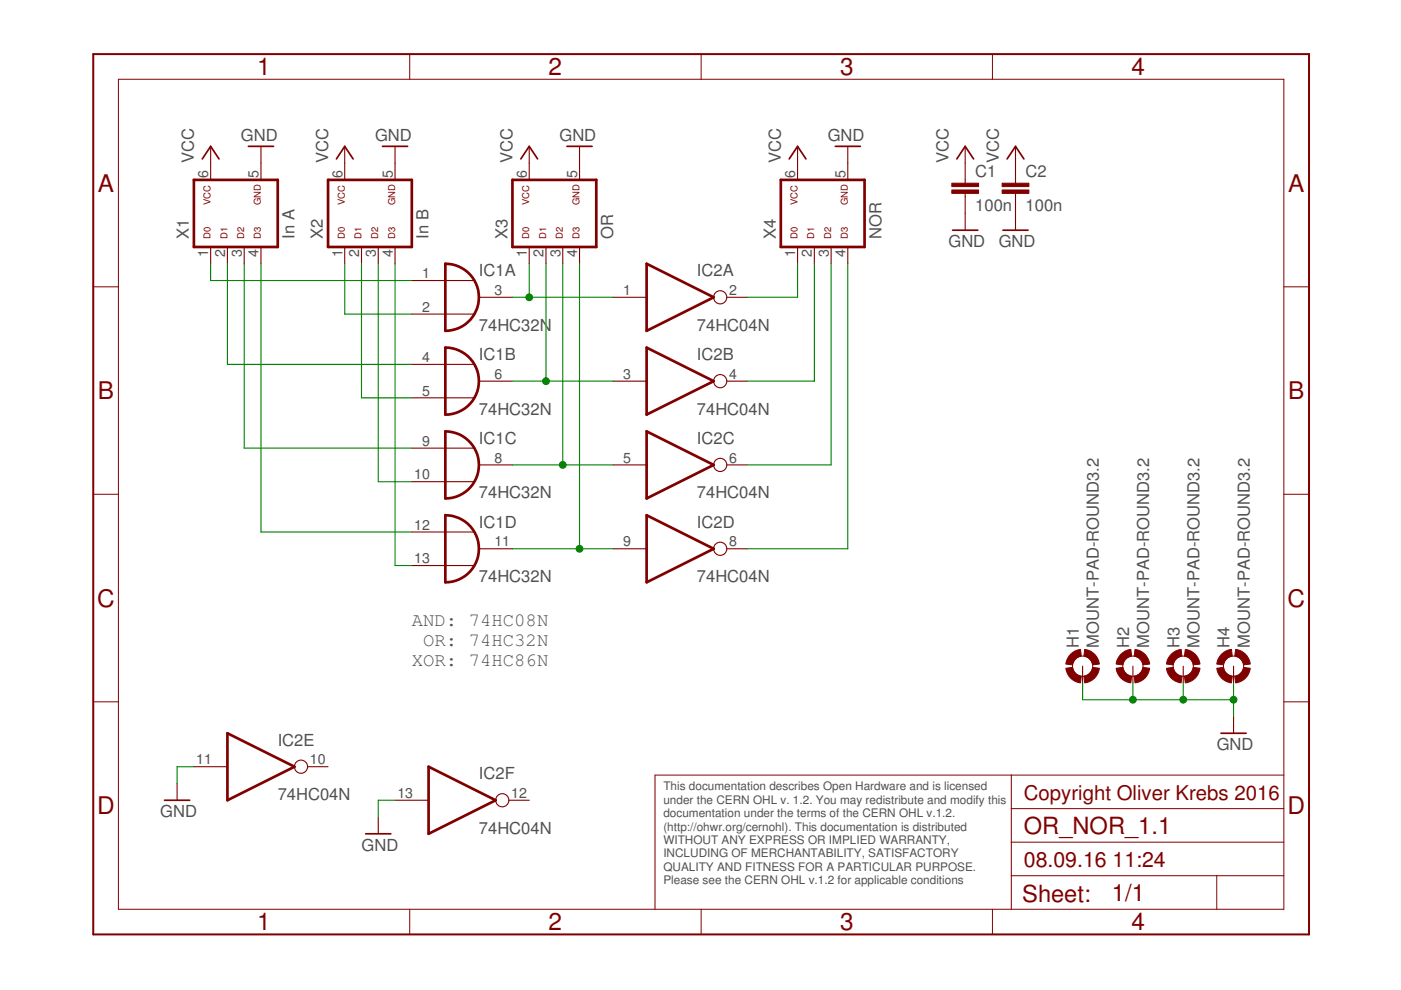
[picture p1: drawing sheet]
<?xml version="1.0" encoding="utf-8"?>
<!DOCTYPE eagle SYSTEM "eagle.dtd">
<eagle version="7.6.0">
<drawing>
<settings>
<setting alwaysvectorfont="no"/>
<setting verticaltext="up"/>
</settings>
<grid distance="0.1" unitdist="inch" unit="inch" style="lines" multiple="1" display="no" altdistance="0.01" altunitdist="inch" altunit="inch"/>
<schematic xreflabel="%F%N/%S.%C%R" xrefpart="/%S.%C%R">
<libraries>
<library name="74xx-eu">
<symbols>
<symbol name="7432">
<wire x1="-2.54" y1="5.08" x2="-2.54" y2="-5.08" width="0.4064" layer="94" curve="-180"/>
<wire x1="1.778" y1="2.54" x2="-2.54" y2="2.54" width="0.1524" layer="94"/>
<wire x1="1.778" y1="-2.54" x2="-2.54" y2="-2.54" width="0.1524" layer="94"/>
<wire x1="-2.54" y1="5.08" x2="-2.54" y2="-5.08" width="0.4064" layer="94"/>
<text x="2.54" y="3.175" size="1.778" layer="95">&gt;NAME</text>
<text x="2.54" y="-5.08" size="1.778" layer="96">&gt;VALUE</text>
<pin name="I0" x="-7.62" y="2.54" visible="pad" length="middle" direction="in" swaplevel="1"/>
<pin name="I1" x="-7.62" y="-2.54" visible="pad" length="middle" direction="in" swaplevel="1"/>
<pin name="O" x="7.62" y="0" visible="pad" length="middle" direction="out" rot="R180"/>
</symbol>
<symbol name="PWRN">
<text x="-0.635" y="-0.635" size="1.778" layer="95">&gt;NAME</text>
<text x="1.905" y="-5.842" size="1.27" layer="95" rot="R90">GND</text>
<text x="1.905" y="2.54" size="1.27" layer="95" rot="R90">VCC</text>
<pin name="GND" x="0" y="-7.62" visible="pad" length="middle" direction="pwr" rot="R90"/>
<pin name="VCC" x="0" y="7.62" visible="pad" length="middle" direction="pwr" rot="R270"/>
</symbol>
<symbol name="7404">
<wire x1="-5.08" y1="5.08" x2="5.08" y2="0" width="0.4064" layer="94"/>
<wire x1="5.08" y1="0" x2="-5.08" y2="-5.08" width="0.4064" layer="94"/>
<wire x1="-5.08" y1="-5.08" x2="-5.08" y2="5.08" width="0.4064" layer="94"/>
<text x="2.54" y="3.175" size="1.778" layer="95">&gt;NAME</text>
<text x="2.54" y="-5.08" size="1.778" layer="96">&gt;VALUE</text>
<pin name="I" x="-10.16" y="0" visible="pad" length="middle" direction="in"/>
<pin name="O" x="10.16" y="0" visible="pad" length="middle" direction="out" function="dot" rot="R180"/>
</symbol>
</symbols>
<devicesets>
<deviceset name="74*32" prefix="IC">
<gates>
<gate name="A" symbol="7432" x="15.24" y="5.08" swaplevel="1"/>
<gate name="B" symbol="7432" x="15.24" y="-10.16" swaplevel="1"/>
<gate name="C" symbol="7432" x="38.1" y="5.08" swaplevel="1"/>
<gate name="D" symbol="7432" x="38.1" y="-10.16" swaplevel="1"/>
<gate name="P" symbol="PWRN" x="-5.08" y="0" addlevel="request"/>
</gates>
<devices>
<device name="N" package="DIL14">
<connects>
<connect gate="A" pin="I0" pad="1"/>
<connect gate="A" pin="I1" pad="2"/>
<connect gate="A" pin="O" pad="3"/>
<connect gate="B" pin="I0" pad="4"/>
<connect gate="B" pin="I1" pad="5"/>
<connect gate="B" pin="O" pad="6"/>
<connect gate="C" pin="I0" pad="9"/>
<connect gate="C" pin="I1" pad="10"/>
<connect gate="C" pin="O" pad="8"/>
<connect gate="D" pin="I0" pad="12"/>
<connect gate="D" pin="I1" pad="13"/>
<connect gate="D" pin="O" pad="11"/>
<connect gate="P" pin="GND" pad="7"/>
<connect gate="P" pin="VCC" pad="14"/>
</connects>
<technologies>
<technology name=""/>
<technology name="AC"/>
<technology name="ACT"/>
<technology name="HC"/>
<technology name="HCT"/>
<technology name="LS"/>
<technology name="S"/>
</technologies>
</device>
<device name="D" package="SO14">
<connects>
<connect gate="A" pin="I0" pad="1"/>
<connect gate="A" pin="I1" pad="2"/>
<connect gate="A" pin="O" pad="3"/>
<connect gate="B" pin="I0" pad="4"/>
<connect gate="B" pin="I1" pad="5"/>
<connect gate="B" pin="O" pad="6"/>
<connect gate="C" pin="I0" pad="9"/>
<connect gate="C" pin="I1" pad="10"/>
<connect gate="C" pin="O" pad="8"/>
<connect gate="D" pin="I0" pad="12"/>
<connect gate="D" pin="I1" pad="13"/>
<connect gate="D" pin="O" pad="11"/>
<connect gate="P" pin="GND" pad="7"/>
<connect gate="P" pin="VCC" pad="14"/>
</connects>
<technologies>
<technology name=""/>
<technology name="AC"/>
<technology name="ACT"/>
<technology name="HC"/>
<technology name="HCT"/>
<technology name="LS"/>
<technology name="S"/>
</technologies>
</device>
<device name="FK" package="LCC20">
<connects>
<connect gate="A" pin="I0" pad="2"/>
<connect gate="A" pin="I1" pad="3"/>
<connect gate="A" pin="O" pad="4"/>
<connect gate="B" pin="I0" pad="6"/>
<connect gate="B" pin="I1" pad="8"/>
<connect gate="B" pin="O" pad="9"/>
<connect gate="C" pin="I0" pad="13"/>
<connect gate="C" pin="I1" pad="14"/>
<connect gate="C" pin="O" pad="12"/>
<connect gate="D" pin="I0" pad="18"/>
<connect gate="D" pin="I1" pad="19"/>
<connect gate="D" pin="O" pad="16"/>
<connect gate="P" pin="GND" pad="10"/>
<connect gate="P" pin="VCC" pad="20"/>
</connects>
<technologies>
<technology name=""/>
<technology name="AC"/>
<technology name="ACT"/>
<technology name="HC"/>
<technology name="HCT"/>
<technology name="LS"/>
<technology name="S"/>
</technologies>
</device>
</devices>
</deviceset>
<deviceset name="74*04" prefix="IC">
<gates>
<gate name="A" symbol="7404" x="17.78" y="0" swaplevel="1"/>
<gate name="B" symbol="7404" x="17.78" y="-12.7" swaplevel="1"/>
<gate name="C" symbol="7404" x="17.78" y="-25.4" swaplevel="1"/>
<gate name="D" symbol="7404" x="45.72" y="0" swaplevel="1"/>
<gate name="E" symbol="7404" x="45.72" y="-12.7" swaplevel="1"/>
<gate name="F" symbol="7404" x="45.72" y="-25.4" swaplevel="1"/>
<gate name="P" symbol="PWRN" x="-5.08" y="-10.16" addlevel="request"/>
</gates>
<devices>
<device name="N" package="DIL14">
<connects>
<connect gate="A" pin="I" pad="1"/>
<connect gate="A" pin="O" pad="2"/>
<connect gate="B" pin="I" pad="3"/>
<connect gate="B" pin="O" pad="4"/>
<connect gate="C" pin="I" pad="5"/>
<connect gate="C" pin="O" pad="6"/>
<connect gate="D" pin="I" pad="9"/>
<connect gate="D" pin="O" pad="8"/>
<connect gate="E" pin="I" pad="11"/>
<connect gate="E" pin="O" pad="10"/>
<connect gate="F" pin="I" pad="13"/>
<connect gate="F" pin="O" pad="12"/>
<connect gate="P" pin="GND" pad="7"/>
<connect gate="P" pin="VCC" pad="14"/>
</connects>
<technologies>
<technology name=""/>
<technology name="AC"/>
<technology name="ACT"/>
<technology name="ALS"/>
<technology name="AS"/>
<technology name="HC"/>
<technology name="HCT"/>
<technology name="LS"/>
<technology name="S"/>
</technologies>
</device>
<device name="D" package="SO14">
<connects>
<connect gate="A" pin="I" pad="1"/>
<connect gate="A" pin="O" pad="2"/>
<connect gate="B" pin="I" pad="3"/>
<connect gate="B" pin="O" pad="4"/>
<connect gate="C" pin="I" pad="5"/>
<connect gate="C" pin="O" pad="6"/>
<connect gate="D" pin="I" pad="9"/>
<connect gate="D" pin="O" pad="8"/>
<connect gate="E" pin="I" pad="11"/>
<connect gate="E" pin="O" pad="10"/>
<connect gate="F" pin="I" pad="13"/>
<connect gate="F" pin="O" pad="12"/>
<connect gate="P" pin="GND" pad="7"/>
<connect gate="P" pin="VCC" pad="14"/>
</connects>
<technologies>
<technology name=""/>
<technology name="AC"/>
<technology name="ACT"/>
<technology name="ALS"/>
<technology name="AS"/>
<technology name="HC"/>
<technology name="HCT"/>
<technology name="LS"/>
<technology name="S"/>
</technologies>
</device>
<device name="FK" package="LCC20">
<connects>
<connect gate="A" pin="I" pad="2"/>
<connect gate="A" pin="O" pad="3"/>
<connect gate="B" pin="I" pad="4"/>
<connect gate="B" pin="O" pad="6"/>
<connect gate="C" pin="I" pad="8"/>
<connect gate="C" pin="O" pad="9"/>
<connect gate="D" pin="I" pad="13"/>
<connect gate="D" pin="O" pad="12"/>
<connect gate="E" pin="I" pad="16"/>
<connect gate="E" pin="O" pad="14"/>
<connect gate="F" pin="I" pad="19"/>
<connect gate="F" pin="O" pad="18"/>
<connect gate="P" pin="GND" pad="10"/>
<connect gate="P" pin="VCC" pad="20"/>
</connects>
<technologies>
<technology name=""/>
<technology name="AC"/>
<technology name="ACT"/>
<technology name="HC"/>
<technology name="HCT"/>
<technology name="LS"/>
<technology name="S"/>
</technologies>
</device>
</devices>
</deviceset>
</devicesets>
</library>
<library name="supply1">
<symbols>
<symbol name="VCC">
<wire x1="1.27" y1="-1.905" x2="0" y2="0" width="0.254" layer="94"/>
<wire x1="0" y1="0" x2="-1.27" y2="-1.905" width="0.254" layer="94"/>
<text x="-2.54" y="-2.54" size="1.778" layer="96" rot="R90">&gt;VALUE</text>
<pin name="VCC" x="0" y="-2.54" visible="off" length="short" direction="sup" rot="R90"/>
</symbol>
<symbol name="GND">
<wire x1="-1.905" y1="0" x2="1.905" y2="0" width="0.254" layer="94"/>
<text x="-2.54" y="-2.54" size="1.778" layer="96">&gt;VALUE</text>
<pin name="GND" x="0" y="2.54" visible="off" length="short" direction="sup" rot="R270"/>
</symbol>
</symbols>
<devicesets>
<deviceset name="VCC" prefix="P+">
<gates>
<gate name="VCC" symbol="VCC" x="0" y="0"/>
</gates>
<devices>
<device name="">
<technologies>
<technology name=""/>
</technologies>
</device>
</devices>
</deviceset>
<deviceset name="GND" prefix="GND">
<gates>
<gate name="1" symbol="GND" x="0" y="0"/>
</gates>
<devices>
<device name="">
<technologies>
<technology name=""/>
</technologies>
</device>
</devices>
</deviceset>
</devicesets>
</library>
<library name="frames">
<symbols>
<symbol name="A5L-LOC">
<wire x1="85.09" y1="3.81" x2="85.09" y2="24.13" width="0.1016" layer="94"/>
<wire x1="85.09" y1="24.13" x2="139.065" y2="24.13" width="0.1016" layer="94"/>
<wire x1="139.065" y1="24.13" x2="180.34" y2="24.13" width="0.1016" layer="94"/>
<wire x1="170.18" y1="3.81" x2="170.18" y2="8.89" width="0.1016" layer="94"/>
<wire x1="170.18" y1="8.89" x2="180.34" y2="8.89" width="0.1016" layer="94"/>
<wire x1="170.18" y1="8.89" x2="139.065" y2="8.89" width="0.1016" layer="94"/>
<wire x1="139.065" y1="8.89" x2="139.065" y2="3.81" width="0.1016" layer="94"/>
<wire x1="139.065" y1="8.89" x2="139.065" y2="13.97" width="0.1016" layer="94"/>
<wire x1="139.065" y1="13.97" x2="180.34" y2="13.97" width="0.1016" layer="94"/>
<wire x1="139.065" y1="13.97" x2="139.065" y2="19.05" width="0.1016" layer="94"/>
<wire x1="139.065" y1="19.05" x2="180.34" y2="19.05" width="0.1016" layer="94"/>
<wire x1="139.065" y1="19.05" x2="139.065" y2="24.13" width="0.1016" layer="94"/>
<text x="140.97" y="15.24" size="2.54" layer="94">&gt;DRAWING_NAME</text>
<text x="140.97" y="10.16" size="2.286" layer="94">&gt;LAST_DATE_TIME</text>
<text x="154.305" y="5.08" size="2.54" layer="94">&gt;SHEET</text>
<text x="140.716" y="4.953" size="2.54" layer="94">Sheet:</text>
<frame x1="0" y1="0" x2="184.15" y2="133.35" columns="4" rows="4" layer="94"/>
</symbol>
</symbols>
<devicesets>
<deviceset name="DINA5_L" prefix="FRAME" uservalue="yes">
<gates>
<gate name="G$1" symbol="A5L-LOC" x="0" y="0"/>
</gates>
<devices>
<device name="">
<technologies>
<technology name=""/>
</technologies>
</device>
</devices>
</deviceset>
</devicesets>
</library>
<library name="01-my-con">
<symbols>
<symbol name="06DP">
<wire x1="5.08" y1="-7.62" x2="-5.08" y2="-7.62" width="0.4064" layer="94"/>
<wire x1="-5.08" y1="5.08" x2="-5.08" y2="-7.62" width="0.4064" layer="94"/>
<wire x1="5.08" y1="-7.62" x2="5.08" y2="5.08" width="0.4064" layer="94"/>
<wire x1="-5.08" y1="5.08" x2="5.08" y2="5.08" width="0.4064" layer="94"/>
<text x="-3.81" y="-10.16" size="1.778" layer="96">&gt;VALUE</text>
<text x="-3.81" y="5.842" size="1.778" layer="95">&gt;NAME</text>
<pin name="1" x="-7.62" y="2.54" visible="pad" length="short" direction="pas" swaplevel="1"/>
<pin name="2" x="-7.62" y="0" visible="pad" length="short" direction="pas" swaplevel="1"/>
<pin name="3" x="-7.62" y="-2.54" visible="pad" length="short" direction="pas" swaplevel="1"/>
<pin name="4" x="-7.62" y="-5.08" visible="pad" length="short" direction="pas" swaplevel="1"/>
<pin name="5" x="7.62" y="-5.08" visible="pad" length="short" direction="pas" swaplevel="1" rot="R180"/>
<pin name="6" x="7.62" y="2.54" visible="pad" length="short" direction="pas" swaplevel="1" rot="R180"/>
<text x="1.27" y="2.54" size="1.016" layer="94">VCC</text>
<text x="1.27" y="-5.08" size="1.016" layer="94">GND</text>
<text x="-3.81" y="2.54" size="1.016" layer="94">D0</text>
<text x="-3.81" y="-2.54" size="1.016" layer="94">D2</text>
<text x="-3.81" y="-5.08" size="1.016" layer="94">D3</text>
<text x="-3.81" y="0" size="1.016" layer="94">D1</text>
</symbol>
</symbols>
<devicesets>
<deviceset name="ML6D" prefix="SV" uservalue="yes">
<gates>
<gate name="G$1" symbol="06DP" x="0" y="0"/>
</gates>
<devices>
<device name="" package="ML-6">
<connects>
<connect gate="G$1" pin="1" pad="1"/>
<connect gate="G$1" pin="2" pad="2"/>
<connect gate="G$1" pin="3" pad="3"/>
<connect gate="G$1" pin="4" pad="4"/>
<connect gate="G$1" pin="5" pad="5"/>
<connect gate="G$1" pin="6" pad="6"/>
</connects>
<technologies>
<technology name=""/>
</technologies>
</device>
</devices>
</deviceset>
</devicesets>
</library>
<library name="holes">
<symbols>
<symbol name="MOUNT-PAD">
<wire x1="0.254" y1="2.032" x2="2.032" y2="0.254" width="1.016" layer="94" curve="-75.749967" cap="flat"/>
<wire x1="-2.032" y1="0.254" x2="-0.254" y2="2.032" width="1.016" layer="94" curve="-75.749967" cap="flat"/>
<wire x1="-2.032" y1="-0.254" x2="-0.254" y2="-2.032" width="1.016" layer="94" curve="75.749967" cap="flat"/>
<wire x1="0.254" y1="-2.032" x2="2.032" y2="-0.254" width="1.016" layer="94" curve="75.749967" cap="flat"/>
<circle x="0" y="0" radius="1.524" width="0.0508" layer="94"/>
<text x="2.794" y="0.5842" size="1.778" layer="95">&gt;NAME</text>
<text x="2.794" y="-2.4638" size="1.778" layer="96">&gt;VALUE</text>
<pin name="MOUNT" x="-2.54" y="0" visible="off" length="short" direction="pas"/>
</symbol>
</symbols>
<devicesets>
<deviceset name="MOUNT-PAD-ROUND" prefix="H">
<gates>
<gate name="G$1" symbol="MOUNT-PAD" x="0" y="0"/>
</gates>
<devices>
<device name="2.8" package="2,8-PAD">
<connects>
<connect gate="G$1" pin="MOUNT" pad="B2,8"/>
</connects>
<technologies>
<technology name=""/>
</technologies>
</device>
<device name="3.0" package="3,0-PAD">
<connects>
<connect gate="G$1" pin="MOUNT" pad="B3,0"/>
</connects>
<technologies>
<technology name=""/>
</technologies>
</device>
<device name="3.2" package="3,2-PAD">
<connects>
<connect gate="G$1" pin="MOUNT" pad="B3,2"/>
</connects>
<technologies>
<technology name=""/>
</technologies>
</device>
<device name="3.3" package="3,3-PAD">
<connects>
<connect gate="G$1" pin="MOUNT" pad="B3,3"/>
</connects>
<technologies>
<technology name=""/>
</technologies>
</device>
<device name="3.6" package="3,6-PAD">
<connects>
<connect gate="G$1" pin="MOUNT" pad="B3,6"/>
</connects>
<technologies>
<technology name=""/>
</technologies>
</device>
<device name="4.1" package="4,1-PAD">
<connects>
<connect gate="G$1" pin="MOUNT" pad="B4,1"/>
</connects>
<technologies>
<technology name=""/>
</technologies>
</device>
<device name="4.3" package="4,3-PAD">
<connects>
<connect gate="G$1" pin="MOUNT" pad="B4,3"/>
</connects>
<technologies>
<technology name=""/>
</technologies>
</device>
<device name="4.5" package="4,5-PAD">
<connects>
<connect gate="G$1" pin="MOUNT" pad="B4,5"/>
</connects>
<technologies>
<technology name=""/>
</technologies>
</device>
<device name="5.0" package="5,0-PAD">
<connects>
<connect gate="G$1" pin="MOUNT" pad="B5"/>
</connects>
<technologies>
<technology name=""/>
</technologies>
</device>
<device name="5.5" package="5,5-PAD">
<connects>
<connect gate="G$1" pin="MOUNT" pad="B5,5"/>
</connects>
<technologies>
<technology name=""/>
</technologies>
</device>
</devices>
</deviceset>
</devicesets>
</library>
<library name="01-my_rcl">
<symbols>
<symbol name="C-EU">
<wire x1="0" y1="0" x2="0" y2="-0.508" width="0.1524" layer="94"/>
<wire x1="0" y1="-2.54" x2="0" y2="-2.032" width="0.1524" layer="94"/>
<text x="1.524" y="0.381" size="1.778" layer="95">&gt;NAME</text>
<text x="1.524" y="-4.699" size="1.778" layer="96">&gt;VALUE</text>
<rectangle x1="-2.032" y1="-2.032" x2="2.032" y2="-1.524" layer="94"/>
<rectangle x1="-2.032" y1="-1.016" x2="2.032" y2="-0.508" layer="94"/>
<pin name="1" x="0" y="2.54" visible="off" length="short" direction="pas" swaplevel="1" rot="R270"/>
<pin name="2" x="0" y="-5.08" visible="off" length="short" direction="pas" swaplevel="1" rot="R90"/>
</symbol>
</symbols>
<devicesets>
<deviceset name="C-EU" prefix="C" uservalue="yes">
<gates>
<gate name="G$1" symbol="C-EU" x="0" y="0"/>
</gates>
<devices>
<device name="C0402" package="C0402">
<connects>
<connect gate="G$1" pin="1" pad="1"/>
<connect gate="G$1" pin="2" pad="2"/>
</connects>
<technologies>
<technology name=""/>
</technologies>
</device>
<device name="C0504" package="C0504">
<connects>
<connect gate="G$1" pin="1" pad="1"/>
<connect gate="G$1" pin="2" pad="2"/>
</connects>
<technologies>
<technology name=""/>
</technologies>
</device>
<device name="C0603" package="C0603">
<connects>
<connect gate="G$1" pin="1" pad="1"/>
<connect gate="G$1" pin="2" pad="2"/>
</connects>
<technologies>
<technology name=""/>
</technologies>
</device>
<device name="C0805" package="C0805">
<connects>
<connect gate="G$1" pin="1" pad="1"/>
<connect gate="G$1" pin="2" pad="2"/>
</connects>
<technologies>
<technology name=""/>
</technologies>
</device>
<device name="C1005" package="C1005">
<connects>
<connect gate="G$1" pin="1" pad="1"/>
<connect gate="G$1" pin="2" pad="2"/>
</connects>
<technologies>
<technology name=""/>
</technologies>
</device>
<device name="C1206" package="C1206">
<connects>
<connect gate="G$1" pin="1" pad="1"/>
<connect gate="G$1" pin="2" pad="2"/>
</connects>
<technologies>
<technology name=""/>
</technologies>
</device>
<device name="C1210" package="C1210">
<connects>
<connect gate="G$1" pin="1" pad="1"/>
<connect gate="G$1" pin="2" pad="2"/>
</connects>
<technologies>
<technology name=""/>
</technologies>
</device>
<device name="C1310" package="C1310">
<connects>
<connect gate="G$1" pin="1" pad="1"/>
<connect gate="G$1" pin="2" pad="2"/>
</connects>
<technologies>
<technology name=""/>
</technologies>
</device>
<device name="C1608" package="C1608">
<connects>
<connect gate="G$1" pin="1" pad="1"/>
<connect gate="G$1" pin="2" pad="2"/>
</connects>
<technologies>
<technology name=""/>
</technologies>
</device>
<device name="C1812" package="C1812">
<connects>
<connect gate="G$1" pin="1" pad="1"/>
<connect gate="G$1" pin="2" pad="2"/>
</connects>
<technologies>
<technology name=""/>
</technologies>
</device>
<device name="C1825" package="C1825">
<connects>
<connect gate="G$1" pin="1" pad="1"/>
<connect gate="G$1" pin="2" pad="2"/>
</connects>
<technologies>
<technology name=""/>
</technologies>
</device>
<device name="C2012" package="C2012">
<connects>
<connect gate="G$1" pin="1" pad="1"/>
<connect gate="G$1" pin="2" pad="2"/>
</connects>
<technologies>
<technology name=""/>
</technologies>
</device>
<device name="C3216" package="C3216">
<connects>
<connect gate="G$1" pin="1" pad="1"/>
<connect gate="G$1" pin="2" pad="2"/>
</connects>
<technologies>
<technology name=""/>
</technologies>
</device>
<device name="C3225" package="C3225">
<connects>
<connect gate="G$1" pin="1" pad="1"/>
<connect gate="G$1" pin="2" pad="2"/>
</connects>
<technologies>
<technology name=""/>
</technologies>
</device>
<device name="C4532" package="C4532">
<connects>
<connect gate="G$1" pin="1" pad="1"/>
<connect gate="G$1" pin="2" pad="2"/>
</connects>
<technologies>
<technology name=""/>
</technologies>
</device>
<device name="C4564" package="C4564">
<connects>
<connect gate="G$1" pin="1" pad="1"/>
<connect gate="G$1" pin="2" pad="2"/>
</connects>
<technologies>
<technology name=""/>
</technologies>
</device>
<device name="025-024X044" package="C025-024X044">
<connects>
<connect gate="G$1" pin="1" pad="1"/>
<connect gate="G$1" pin="2" pad="2"/>
</connects>
<technologies>
<technology name=""/>
</technologies>
</device>
<device name="025-025X050" package="C025-025X050">
<connects>
<connect gate="G$1" pin="1" pad="1"/>
<connect gate="G$1" pin="2" pad="2"/>
</connects>
<technologies>
<technology name=""/>
</technologies>
</device>
<device name="025-030X050" package="C025-030X050">
<connects>
<connect gate="G$1" pin="1" pad="1"/>
<connect gate="G$1" pin="2" pad="2"/>
</connects>
<technologies>
<technology name=""/>
</technologies>
</device>
<device name="025-040X050" package="C025-040X050">
<connects>
<connect gate="G$1" pin="1" pad="1"/>
<connect gate="G$1" pin="2" pad="2"/>
</connects>
<technologies>
<technology name=""/>
</technologies>
</device>
<device name="025-050X050" package="C025-050X050">
<connects>
<connect gate="G$1" pin="1" pad="1"/>
<connect gate="G$1" pin="2" pad="2"/>
</connects>
<technologies>
<technology name=""/>
</technologies>
</device>
<device name="025-060X050" package="C025-060X050">
<connects>
<connect gate="G$1" pin="1" pad="1"/>
<connect gate="G$1" pin="2" pad="2"/>
</connects>
<technologies>
<technology name=""/>
</technologies>
</device>
<device name="C025_050-024X070" package="C025_050-024X070">
<connects>
<connect gate="G$1" pin="1" pad="1"/>
<connect gate="G$1" pin="2" pad="2"/>
</connects>
<technologies>
<technology name=""/>
</technologies>
</device>
<device name="025_050-025X075" package="C025_050-025X075">
<connects>
<connect gate="G$1" pin="1" pad="1"/>
<connect gate="G$1" pin="2" pad="2"/>
</connects>
<technologies>
<technology name=""/>
</technologies>
</device>
<device name="025_050-035X075" package="C025_050-035X075">
<connects>
<connect gate="G$1" pin="1" pad="1"/>
<connect gate="G$1" pin="2" pad="2"/>
</connects>
<technologies>
<technology name=""/>
</technologies>
</device>
<device name="025_050-045X075" package="C025_050-045X075">
<connects>
<connect gate="G$1" pin="1" pad="1"/>
<connect gate="G$1" pin="2" pad="2"/>
</connects>
<technologies>
<technology name=""/>
</technologies>
</device>
<device name="025_050-055X075" package="C025_050-055X075">
<connects>
<connect gate="G$1" pin="1" pad="1"/>
<connect gate="G$1" pin="2" pad="2"/>
</connects>
<technologies>
<technology name=""/>
</technologies>
</device>
<device name="050-024X044" package="C050-024X044">
<connects>
<connect gate="G$1" pin="1" pad="1"/>
<connect gate="G$1" pin="2" pad="2"/>
</connects>
<technologies>
<technology name=""/>
</technologies>
</device>
<device name="050-025X075" package="C050-025X075">
<connects>
<connect gate="G$1" pin="1" pad="1"/>
<connect gate="G$1" pin="2" pad="2"/>
</connects>
<technologies>
<technology name=""/>
</technologies>
</device>
<device name="050-045X075" package="C050-045X075">
<connects>
<connect gate="G$1" pin="1" pad="1"/>
<connect gate="G$1" pin="2" pad="2"/>
</connects>
<technologies>
<technology name=""/>
</technologies>
</device>
<device name="050-030X075" package="C050-030X075">
<connects>
<connect gate="G$1" pin="1" pad="1"/>
<connect gate="G$1" pin="2" pad="2"/>
</connects>
<technologies>
<technology name=""/>
</technologies>
</device>
<device name="050-050X075" package="C050-050X075">
<connects>
<connect gate="G$1" pin="1" pad="1"/>
<connect gate="G$1" pin="2" pad="2"/>
</connects>
<technologies>
<technology name=""/>
</technologies>
</device>
<device name="050-055X075" package="C050-055X075">
<connects>
<connect gate="G$1" pin="1" pad="1"/>
<connect gate="G$1" pin="2" pad="2"/>
</connects>
<technologies>
<technology name=""/>
</technologies>
</device>
<device name="050-075X075" package="C050-075X075">
<connects>
<connect gate="G$1" pin="1" pad="1"/>
<connect gate="G$1" pin="2" pad="2"/>
</connects>
<technologies>
<technology name=""/>
</technologies>
</device>
<device name="050H075X075" package="C050H075X075">
<connects>
<connect gate="G$1" pin="1" pad="1"/>
<connect gate="G$1" pin="2" pad="2"/>
</connects>
<technologies>
<technology name=""/>
</technologies>
</device>
<device name="075-032X103" package="C075-032X103">
<connects>
<connect gate="G$1" pin="1" pad="1"/>
<connect gate="G$1" pin="2" pad="2"/>
</connects>
<technologies>
<technology name=""/>
</technologies>
</device>
<device name="075-042X103" package="C075-042X103">
<connects>
<connect gate="G$1" pin="1" pad="1"/>
<connect gate="G$1" pin="2" pad="2"/>
</connects>
<technologies>
<technology name=""/>
</technologies>
</device>
<device name="075-052X106" package="C075-052X106">
<connects>
<connect gate="G$1" pin="1" pad="1"/>
<connect gate="G$1" pin="2" pad="2"/>
</connects>
<technologies>
<technology name=""/>
</technologies>
</device>
<device name="102-043X133" package="C102-043X133">
<connects>
<connect gate="G$1" pin="1" pad="1"/>
<connect gate="G$1" pin="2" pad="2"/>
</connects>
<technologies>
<technology name=""/>
</technologies>
</device>
<device name="102-054X133" package="C102-054X133">
<connects>
<connect gate="G$1" pin="1" pad="1"/>
<connect gate="G$1" pin="2" pad="2"/>
</connects>
<technologies>
<technology name=""/>
</technologies>
</device>
<device name="102-064X133" package="C102-064X133">
<connects>
<connect gate="G$1" pin="1" pad="1"/>
<connect gate="G$1" pin="2" pad="2"/>
</connects>
<technologies>
<technology name=""/>
</technologies>
</device>
<device name="102_152-062X184" package="C102_152-062X184">
<connects>
<connect gate="G$1" pin="1" pad="1"/>
<connect gate="G$1" pin="2" pad="2"/>
</connects>
<technologies>
<technology name=""/>
</technologies>
</device>
<device name="150-054X183" package="C150-054X183">
<connects>
<connect gate="G$1" pin="1" pad="1"/>
<connect gate="G$1" pin="2" pad="2"/>
</connects>
<technologies>
<technology name=""/>
</technologies>
</device>
<device name="150-064X183" package="C150-064X183">
<connects>
<connect gate="G$1" pin="1" pad="1"/>
<connect gate="G$1" pin="2" pad="2"/>
</connects>
<technologies>
<technology name=""/>
</technologies>
</device>
<device name="150-072X183" package="C150-072X183">
<connects>
<connect gate="G$1" pin="1" pad="1"/>
<connect gate="G$1" pin="2" pad="2"/>
</connects>
<technologies>
<technology name=""/>
</technologies>
</device>
<device name="150-084X183" package="C150-084X183">
<connects>
<connect gate="G$1" pin="1" pad="1"/>
<connect gate="G$1" pin="2" pad="2"/>
</connects>
<technologies>
<technology name=""/>
</technologies>
</device>
<device name="150-091X182" package="C150-091X182">
<connects>
<connect gate="G$1" pin="1" pad="1"/>
<connect gate="G$1" pin="2" pad="2"/>
</connects>
<technologies>
<technology name=""/>
</technologies>
</device>
<device name="225-062X268" package="C225-062X268">
<connects>
<connect gate="G$1" pin="1" pad="1"/>
<connect gate="G$1" pin="2" pad="2"/>
</connects>
<technologies>
<technology name=""/>
</technologies>
</device>
<device name="225-074X268" package="C225-074X268">
<connects>
<connect gate="G$1" pin="1" pad="1"/>
<connect gate="G$1" pin="2" pad="2"/>
</connects>
<technologies>
<technology name=""/>
</technologies>
</device>
<device name="225-087X268" package="C225-087X268">
<connects>
<connect gate="G$1" pin="1" pad="1"/>
<connect gate="G$1" pin="2" pad="2"/>
</connects>
<technologies>
<technology name=""/>
</technologies>
</device>
<device name="225-108X268" package="C225-108X268">
<connects>
<connect gate="G$1" pin="1" pad="1"/>
<connect gate="G$1" pin="2" pad="2"/>
</connects>
<technologies>
<technology name=""/>
</technologies>
</device>
<device name="225-113X268" package="C225-113X268">
<connects>
<connect gate="G$1" pin="1" pad="1"/>
<connect gate="G$1" pin="2" pad="2"/>
</connects>
<technologies>
<technology name=""/>
</technologies>
</device>
<device name="275-093X316" package="C275-093X316">
<connects>
<connect gate="G$1" pin="1" pad="1"/>
<connect gate="G$1" pin="2" pad="2"/>
</connects>
<technologies>
<technology name=""/>
</technologies>
</device>
<device name="275-113X316" package="C275-113X316">
<connects>
<connect gate="G$1" pin="1" pad="1"/>
<connect gate="G$1" pin="2" pad="2"/>
</connects>
<technologies>
<technology name=""/>
</technologies>
</device>
<device name="275-134X316" package="C275-134X316">
<connects>
<connect gate="G$1" pin="1" pad="1"/>
<connect gate="G$1" pin="2" pad="2"/>
</connects>
<technologies>
<technology name=""/>
</technologies>
</device>
<device name="275-205X316" package="C275-205X316">
<connects>
<connect gate="G$1" pin="1" pad="1"/>
<connect gate="G$1" pin="2" pad="2"/>
</connects>
<technologies>
<technology name=""/>
</technologies>
</device>
<device name="325-137X374" package="C325-137X374">
<connects>
<connect gate="G$1" pin="1" pad="1"/>
<connect gate="G$1" pin="2" pad="2"/>
</connects>
<technologies>
<technology name=""/>
</technologies>
</device>
<device name="325-162X374" package="C325-162X374">
<connects>
<connect gate="G$1" pin="1" pad="1"/>
<connect gate="G$1" pin="2" pad="2"/>
</connects>
<technologies>
<technology name=""/>
</technologies>
</device>
<device name="325-182X374" package="C325-182X374">
<connects>
<connect gate="G$1" pin="1" pad="1"/>
<connect gate="G$1" pin="2" pad="2"/>
</connects>
<technologies>
<technology name=""/>
</technologies>
</device>
<device name="375-192X418" package="C375-192X418">
<connects>
<connect gate="G$1" pin="1" pad="1"/>
<connect gate="G$1" pin="2" pad="2"/>
</connects>
<technologies>
<technology name=""/>
</technologies>
</device>
<device name="375-203X418" package="C375-203X418">
<connects>
<connect gate="G$1" pin="1" pad="1"/>
<connect gate="G$1" pin="2" pad="2"/>
</connects>
<technologies>
<technology name=""/>
</technologies>
</device>
<device name="050-035X075" package="C050-035X075">
<connects>
<connect gate="G$1" pin="1" pad="1"/>
<connect gate="G$1" pin="2" pad="2"/>
</connects>
<technologies>
<technology name=""/>
</technologies>
</device>
<device name="375-155X418" package="C375-155X418">
<connects>
<connect gate="G$1" pin="1" pad="1"/>
<connect gate="G$1" pin="2" pad="2"/>
</connects>
<technologies>
<technology name=""/>
</technologies>
</device>
<device name="075-063X106" package="C075-063X106">
<connects>
<connect gate="G$1" pin="1" pad="1"/>
<connect gate="G$1" pin="2" pad="2"/>
</connects>
<technologies>
<technology name=""/>
</technologies>
</device>
<device name="275-154X316" package="C275-154X316">
<connects>
<connect gate="G$1" pin="1" pad="1"/>
<connect gate="G$1" pin="2" pad="2"/>
</connects>
<technologies>
<technology name=""/>
</technologies>
</device>
<device name="275-173X316" package="C275-173X316">
<connects>
<connect gate="G$1" pin="1" pad="1"/>
<connect gate="G$1" pin="2" pad="2"/>
</connects>
<technologies>
<technology name=""/>
</technologies>
</device>
<device name="C0402K" package="C0402K">
<connects>
<connect gate="G$1" pin="1" pad="1"/>
<connect gate="G$1" pin="2" pad="2"/>
</connects>
<technologies>
<technology name=""/>
</technologies>
</device>
<device name="C0603K" package="C0603K">
<connects>
<connect gate="G$1" pin="1" pad="1"/>
<connect gate="G$1" pin="2" pad="2"/>
</connects>
<technologies>
<technology name=""/>
</technologies>
</device>
<device name="C0805K" package="C0805K">
<connects>
<connect gate="G$1" pin="1" pad="1"/>
<connect gate="G$1" pin="2" pad="2"/>
</connects>
<technologies>
<technology name=""/>
</technologies>
</device>
<device name="C1206K" package="C1206K">
<connects>
<connect gate="G$1" pin="1" pad="1"/>
<connect gate="G$1" pin="2" pad="2"/>
</connects>
<technologies>
<technology name=""/>
</technologies>
</device>
<device name="C1210K" package="C1210K">
<connects>
<connect gate="G$1" pin="1" pad="1"/>
<connect gate="G$1" pin="2" pad="2"/>
</connects>
<technologies>
<technology name=""/>
</technologies>
</device>
<device name="C1812K" package="C1812K">
<connects>
<connect gate="G$1" pin="1" pad="1"/>
<connect gate="G$1" pin="2" pad="2"/>
</connects>
<technologies>
<technology name=""/>
</technologies>
</device>
<device name="C1825K" package="C1825K">
<connects>
<connect gate="G$1" pin="1" pad="1"/>
<connect gate="G$1" pin="2" pad="2"/>
</connects>
<technologies>
<technology name=""/>
</technologies>
</device>
<device name="C2220K" package="C2220K">
<connects>
<connect gate="G$1" pin="1" pad="1"/>
<connect gate="G$1" pin="2" pad="2"/>
</connects>
<technologies>
<technology name=""/>
</technologies>
</device>
<device name="C2225K" package="C2225K">
<connects>
<connect gate="G$1" pin="1" pad="1"/>
<connect gate="G$1" pin="2" pad="2"/>
</connects>
<technologies>
<technology name=""/>
</technologies>
</device>
<device name="HPC0201" package="HPC0201">
<connects>
<connect gate="G$1" pin="1" pad="1"/>
<connect gate="G$1" pin="2" pad="2"/>
</connects>
<technologies>
<technology name=""/>
</technologies>
</device>
<device name="C0201" package="C0201">
<connects>
<connect gate="G$1" pin="1" pad="1"/>
<connect gate="G$1" pin="2" pad="2"/>
</connects>
<technologies>
<technology name=""/>
</technologies>
</device>
<device name="C1808" package="C1808">
<connects>
<connect gate="G$1" pin="1" pad="1"/>
<connect gate="G$1" pin="2" pad="2"/>
</connects>
<technologies>
<technology name=""/>
</technologies>
</device>
<device name="C3640" package="C3640">
<connects>
<connect gate="G$1" pin="1" pad="1"/>
<connect gate="G$1" pin="2" pad="2"/>
</connects>
<technologies>
<technology name=""/>
</technologies>
</device>
</devices>
</deviceset>
</devicesets>
</library>
</libraries>
<attributes>
</attributes>
<variantdefs>
</variantdefs>
<classes>
<class number="0" name="default" width="0" drill="0">
</class>
</classes>
<parts>
<part name="IC1" library="74xx-eu" deviceset="74*32" device="N" technology="HC"/>
<part name="X1" library="01-my-con" deviceset="ML6D" device="" value="In A"/>
<part name="X2" library="01-my-con" deviceset="ML6D" device="" value="In B"/>
<part name="X3" library="01-my-con" deviceset="ML6D" device="" value="OR"/>
<part name="X4" library="01-my-con" deviceset="ML6D" device="" value="NOR"/>
<part name="P+1" library="supply1" deviceset="VCC" device=""/>
<part name="P+2" library="supply1" deviceset="VCC" device=""/>
<part name="GND1" library="supply1" deviceset="GND" device=""/>
<part name="GND2" library="supply1" deviceset="GND" device=""/>
<part name="GND3" library="supply1" deviceset="GND" device=""/>
<part name="GND4" library="supply1" deviceset="GND" device=""/>
<part name="P+3" library="supply1" deviceset="VCC" device=""/>
<part name="P+4" library="supply1" deviceset="VCC" device=""/>
<part name="IC2" library="74xx-eu" deviceset="74*04" device="N" technology="HC"/>
<part name="GND5" library="supply1" deviceset="GND" device=""/>
<part name="GND6" library="supply1" deviceset="GND" device=""/>
<part name="H1" library="holes" deviceset="MOUNT-PAD-ROUND" device="3.2"/>
<part name="H2" library="holes" deviceset="MOUNT-PAD-ROUND" device="3.2"/>
<part name="H3" library="holes" deviceset="MOUNT-PAD-ROUND" device="3.2"/>
<part name="H4" library="holes" deviceset="MOUNT-PAD-ROUND" device="3.2"/>
<part name="GND8" library="supply1" deviceset="GND" device=""/>
<part name="C1" library="01-my_rcl" deviceset="C-EU" device="050-025X075" value="100n"/>
<part name="C2" library="01-my_rcl" deviceset="C-EU" device="050-025X075" value="100n"/>
<part name="GND7" library="supply1" deviceset="GND" device=""/>
<part name="GND9" library="supply1" deviceset="GND" device=""/>
<part name="P+5" library="supply1" deviceset="VCC" device=""/>
<part name="P+6" library="supply1" deviceset="VCC" device=""/>
<part name="FRAME2" library="frames" deviceset="DINA5_L" device=""/>
</parts>
<sheets>
<sheet>
<plain>
<text x="48.26" y="40.64" size="2.032" layer="97" font="fixed">AND: 74HC08N
 OR: 74HC32N
XOR: 74HC86N</text>
<text x="86.36" y="7.62" size="1.27" layer="97" distance="60">This documentation describes Open Hardware and is licensed 
under the CERN OHL v. 1.2. You may redistribute and modify this 
documentation under the terms of the CERN OHL v.1.2. 
(http://ohwr.org/cernohl). This documentation is distributed
WITHOUT ANY EXPRESS OR IMPLIED WARRANTY, 
INCLUDING OF MERCHANTABILITY, SATISFACTORY 
QUALITY AND FITNESS FOR A PARTICULAR PURPOSE. 
Please see the CERN OHL v.1.2 for applicable conditions</text>
<text x="140.97" y="20.32" size="2.1844" layer="94" distance="60">Copyright Oliver Krebs 2016</text>
</plain>
<instances>
<instance part="IC1" gate="A" x="55.88" y="96.52"/>
<instance part="IC1" gate="B" x="55.88" y="83.82"/>
<instance part="IC1" gate="C" x="55.88" y="71.12"/>
<instance part="IC1" gate="D" x="55.88" y="58.42"/>
<instance part="X1" gate="G$1" x="20.32" y="109.22" rot="R90"/>
<instance part="X2" gate="G$1" x="40.64" y="109.22" rot="R90"/>
<instance part="X3" gate="G$1" x="68.58" y="109.22" rot="R90"/>
<instance part="X4" gate="G$1" x="109.22" y="109.22" rot="R90"/>
<instance part="P+1" gate="VCC" x="17.78" y="119.38"/>
<instance part="P+2" gate="VCC" x="38.1" y="119.38"/>
<instance part="GND1" gate="1" x="25.4" y="119.38" rot="R180"/>
<instance part="GND2" gate="1" x="45.72" y="119.38" rot="R180"/>
<instance part="GND3" gate="1" x="114.3" y="119.38" rot="R180"/>
<instance part="GND4" gate="1" x="73.66" y="119.38" rot="R180"/>
<instance part="P+3" gate="VCC" x="66.04" y="119.38"/>
<instance part="P+4" gate="VCC" x="106.68" y="119.38"/>
<instance part="IC2" gate="A" x="88.9" y="96.52"/>
<instance part="IC2" gate="B" x="88.9" y="83.82"/>
<instance part="IC2" gate="C" x="88.9" y="71.12"/>
<instance part="IC2" gate="D" x="88.9" y="58.42"/>
<instance part="IC2" gate="E" x="25.4" y="25.4"/>
<instance part="IC2" gate="F" x="55.88" y="20.32"/>
<instance part="GND5" gate="1" x="12.7" y="20.32"/>
<instance part="GND6" gate="1" x="43.18" y="15.24"/>
<instance part="H1" gate="G$1" x="149.86" y="40.64" rot="R90"/>
<instance part="H2" gate="G$1" x="157.48" y="40.64" rot="R90"/>
<instance part="H3" gate="G$1" x="165.1" y="40.64" rot="R90"/>
<instance part="H4" gate="G$1" x="172.72" y="40.64" rot="R90"/>
<instance part="GND8" gate="1" x="172.72" y="30.48"/>
<instance part="C1" gate="G$1" x="132.08" y="114.3"/>
<instance part="C2" gate="G$1" x="139.7" y="114.3"/>
<instance part="GND7" gate="1" x="139.7" y="106.68"/>
<instance part="GND9" gate="1" x="132.08" y="106.68"/>
<instance part="P+5" gate="VCC" x="132.08" y="119.38"/>
<instance part="P+6" gate="VCC" x="139.7" y="119.38"/>
<instance part="FRAME2" gate="G$1" x="0" y="0"/>
</instances>
<busses>
</busses>
<nets>
<net name="VCC" class="0">
<segment>
<pinref part="X1" gate="G$1" pin="6"/>
<pinref part="P+1" gate="VCC" pin="VCC"/>
</segment>
<segment>
<pinref part="X2" gate="G$1" pin="6"/>
<pinref part="P+2" gate="VCC" pin="VCC"/>
</segment>
<segment>
<pinref part="X3" gate="G$1" pin="6"/>
<pinref part="P+3" gate="VCC" pin="VCC"/>
</segment>
<segment>
<pinref part="X4" gate="G$1" pin="6"/>
<pinref part="P+4" gate="VCC" pin="VCC"/>
</segment>
<segment>
<pinref part="C1" gate="G$1" pin="1"/>
<pinref part="P+5" gate="VCC" pin="VCC"/>
</segment>
<segment>
<pinref part="C2" gate="G$1" pin="1"/>
<pinref part="P+6" gate="VCC" pin="VCC"/>
</segment>
</net>
<net name="GND" class="0">
<segment>
<pinref part="X1" gate="G$1" pin="5"/>
<pinref part="GND1" gate="1" pin="GND"/>
</segment>
<segment>
<pinref part="X2" gate="G$1" pin="5"/>
<pinref part="GND2" gate="1" pin="GND"/>
</segment>
<segment>
<pinref part="X4" gate="G$1" pin="5"/>
<pinref part="GND3" gate="1" pin="GND"/>
</segment>
<segment>
<pinref part="X3" gate="G$1" pin="5"/>
<pinref part="GND4" gate="1" pin="GND"/>
</segment>
<segment>
<pinref part="IC2" gate="E" pin="I"/>
<pinref part="GND5" gate="1" pin="GND"/>
<wire x1="15.24" y1="25.4" x2="12.7" y2="25.4" width="0.1524" layer="91"/>
<wire x1="12.7" y1="25.4" x2="12.7" y2="22.86" width="0.1524" layer="91"/>
</segment>
<segment>
<pinref part="IC2" gate="F" pin="I"/>
<pinref part="GND6" gate="1" pin="GND"/>
<wire x1="45.72" y1="20.32" x2="43.18" y2="20.32" width="0.1524" layer="91"/>
<wire x1="43.18" y1="20.32" x2="43.18" y2="17.78" width="0.1524" layer="91"/>
</segment>
<segment>
<pinref part="GND8" gate="1" pin="GND"/>
<pinref part="H4" gate="G$1" pin="MOUNT"/>
<wire x1="172.72" y1="33.02" x2="172.72" y2="35.56" width="0.1524" layer="91"/>
<pinref part="H3" gate="G$1" pin="MOUNT"/>
<wire x1="172.72" y1="35.56" x2="172.72" y2="38.1" width="0.1524" layer="91"/>
<wire x1="172.72" y1="35.56" x2="165.1" y2="35.56" width="0.1524" layer="91"/>
<wire x1="165.1" y1="35.56" x2="165.1" y2="38.1" width="0.1524" layer="91"/>
<junction x="172.72" y="35.56"/>
<pinref part="H2" gate="G$1" pin="MOUNT"/>
<wire x1="165.1" y1="35.56" x2="157.48" y2="35.56" width="0.1524" layer="91"/>
<wire x1="157.48" y1="35.56" x2="157.48" y2="38.1" width="0.1524" layer="91"/>
<junction x="165.1" y="35.56"/>
<pinref part="H1" gate="G$1" pin="MOUNT"/>
<wire x1="157.48" y1="35.56" x2="149.86" y2="35.56" width="0.1524" layer="91"/>
<wire x1="149.86" y1="35.56" x2="149.86" y2="38.1" width="0.1524" layer="91"/>
<junction x="157.48" y="35.56"/>
</segment>
<segment>
<pinref part="C2" gate="G$1" pin="2"/>
<pinref part="GND7" gate="1" pin="GND"/>
</segment>
<segment>
<pinref part="C1" gate="G$1" pin="2"/>
<pinref part="GND9" gate="1" pin="GND"/>
</segment>
</net>
<net name="N$1" class="0">
<segment>
<pinref part="IC1" gate="A" pin="O"/>
<pinref part="X3" gate="G$1" pin="1"/>
<wire x1="63.5" y1="96.52" x2="66.04" y2="96.52" width="0.1524" layer="91"/>
<wire x1="66.04" y1="96.52" x2="66.04" y2="101.6" width="0.1524" layer="91"/>
<pinref part="IC2" gate="A" pin="I"/>
<wire x1="78.74" y1="96.52" x2="66.04" y2="96.52" width="0.1524" layer="91"/>
<junction x="66.04" y="96.52"/>
</segment>
</net>
<net name="N$2" class="0">
<segment>
<pinref part="IC1" gate="B" pin="O"/>
<pinref part="X3" gate="G$1" pin="2"/>
<wire x1="63.5" y1="83.82" x2="68.58" y2="83.82" width="0.1524" layer="91"/>
<wire x1="68.58" y1="83.82" x2="68.58" y2="101.6" width="0.1524" layer="91"/>
<pinref part="IC2" gate="B" pin="I"/>
<wire x1="78.74" y1="83.82" x2="68.58" y2="83.82" width="0.1524" layer="91"/>
<junction x="68.58" y="83.82"/>
</segment>
</net>
<net name="N$3" class="0">
<segment>
<pinref part="IC1" gate="C" pin="O"/>
<wire x1="63.5" y1="71.12" x2="71.12" y2="71.12" width="0.1524" layer="91"/>
<wire x1="71.12" y1="71.12" x2="71.12" y2="101.6" width="0.1524" layer="91"/>
<pinref part="X3" gate="G$1" pin="3"/>
<pinref part="IC2" gate="C" pin="I"/>
<wire x1="78.74" y1="71.12" x2="71.12" y2="71.12" width="0.1524" layer="91"/>
<junction x="71.12" y="71.12"/>
</segment>
</net>
<net name="N$4" class="0">
<segment>
<pinref part="X3" gate="G$1" pin="4"/>
<wire x1="73.66" y1="101.6" x2="73.66" y2="58.42" width="0.1524" layer="91"/>
<pinref part="IC1" gate="D" pin="O"/>
<pinref part="IC2" gate="D" pin="I"/>
<wire x1="73.66" y1="58.42" x2="63.5" y2="58.42" width="0.1524" layer="91"/>
<wire x1="78.74" y1="58.42" x2="73.66" y2="58.42" width="0.1524" layer="91"/>
<junction x="73.66" y="58.42"/>
</segment>
</net>
<net name="N$5" class="0">
<segment>
<pinref part="X4" gate="G$1" pin="1"/>
<wire x1="99.06" y1="96.52" x2="106.68" y2="96.52" width="0.1524" layer="91"/>
<wire x1="106.68" y1="96.52" x2="106.68" y2="101.6" width="0.1524" layer="91"/>
<pinref part="IC2" gate="A" pin="O"/>
</segment>
</net>
<net name="N$6" class="0">
<segment>
<pinref part="X4" gate="G$1" pin="2"/>
<wire x1="99.06" y1="83.82" x2="109.22" y2="83.82" width="0.1524" layer="91"/>
<wire x1="109.22" y1="83.82" x2="109.22" y2="101.6" width="0.1524" layer="91"/>
<pinref part="IC2" gate="B" pin="O"/>
</segment>
</net>
<net name="N$7" class="0">
<segment>
<wire x1="99.06" y1="71.12" x2="111.76" y2="71.12" width="0.1524" layer="91"/>
<wire x1="111.76" y1="71.12" x2="111.76" y2="101.6" width="0.1524" layer="91"/>
<pinref part="X4" gate="G$1" pin="3"/>
<pinref part="IC2" gate="C" pin="O"/>
</segment>
</net>
<net name="N$8" class="0">
<segment>
<pinref part="X4" gate="G$1" pin="4"/>
<wire x1="114.3" y1="101.6" x2="114.3" y2="58.42" width="0.1524" layer="91"/>
<wire x1="114.3" y1="58.42" x2="99.06" y2="58.42" width="0.1524" layer="91"/>
<pinref part="IC2" gate="D" pin="O"/>
</segment>
</net>
<net name="N$9" class="0">
<segment>
<pinref part="X1" gate="G$1" pin="1"/>
<wire x1="17.78" y1="101.6" x2="17.78" y2="99.06" width="0.1524" layer="91"/>
<pinref part="IC1" gate="A" pin="I0"/>
<wire x1="17.78" y1="99.06" x2="48.26" y2="99.06" width="0.1524" layer="91"/>
</segment>
</net>
<net name="N$10" class="0">
<segment>
<pinref part="IC1" gate="A" pin="I1"/>
<pinref part="X2" gate="G$1" pin="1"/>
<wire x1="48.26" y1="93.98" x2="38.1" y2="93.98" width="0.1524" layer="91"/>
<wire x1="38.1" y1="93.98" x2="38.1" y2="101.6" width="0.1524" layer="91"/>
</segment>
</net>
<net name="N$11" class="0">
<segment>
<pinref part="X2" gate="G$1" pin="2"/>
<wire x1="40.64" y1="101.6" x2="40.64" y2="81.28" width="0.1524" layer="91"/>
<pinref part="IC1" gate="B" pin="I1"/>
<wire x1="40.64" y1="81.28" x2="48.26" y2="81.28" width="0.1524" layer="91"/>
</segment>
</net>
<net name="N$12" class="0">
<segment>
<pinref part="IC1" gate="B" pin="I0"/>
<pinref part="X1" gate="G$1" pin="2"/>
<wire x1="48.26" y1="86.36" x2="20.32" y2="86.36" width="0.1524" layer="91"/>
<wire x1="20.32" y1="86.36" x2="20.32" y2="101.6" width="0.1524" layer="91"/>
</segment>
</net>
<net name="N$13" class="0">
<segment>
<pinref part="IC1" gate="C" pin="I0"/>
<wire x1="48.26" y1="73.66" x2="22.86" y2="73.66" width="0.1524" layer="91"/>
<wire x1="22.86" y1="73.66" x2="22.86" y2="101.6" width="0.1524" layer="91"/>
<pinref part="X1" gate="G$1" pin="3"/>
</segment>
</net>
<net name="N$14" class="0">
<segment>
<pinref part="X2" gate="G$1" pin="3"/>
<wire x1="43.18" y1="101.6" x2="43.18" y2="68.58" width="0.1524" layer="91"/>
<pinref part="IC1" gate="C" pin="I1"/>
<wire x1="43.18" y1="68.58" x2="48.26" y2="68.58" width="0.1524" layer="91"/>
</segment>
</net>
<net name="N$15" class="0">
<segment>
<pinref part="IC1" gate="D" pin="I0"/>
<wire x1="48.26" y1="60.96" x2="25.4" y2="60.96" width="0.1524" layer="91"/>
<wire x1="25.4" y1="60.96" x2="25.4" y2="101.6" width="0.1524" layer="91"/>
<pinref part="X1" gate="G$1" pin="4"/>
</segment>
</net>
<net name="N$16" class="0">
<segment>
<pinref part="X2" gate="G$1" pin="4"/>
<pinref part="IC1" gate="D" pin="I1"/>
<wire x1="45.72" y1="101.6" x2="45.72" y2="55.88" width="0.1524" layer="91"/>
<wire x1="45.72" y1="55.88" x2="48.26" y2="55.88" width="0.1524" layer="91"/>
</segment>
</net>
</nets>
</sheet>
</sheets>
</schematic>
</drawing>
<compatibility>
<note version="6.3" minversion="6.2.2" severity="warning">
Since Version 6.2.2 text objects can contain more than one line,
which will not be processed correctly with this version.
</note>
</compatibility>
</eagle>
